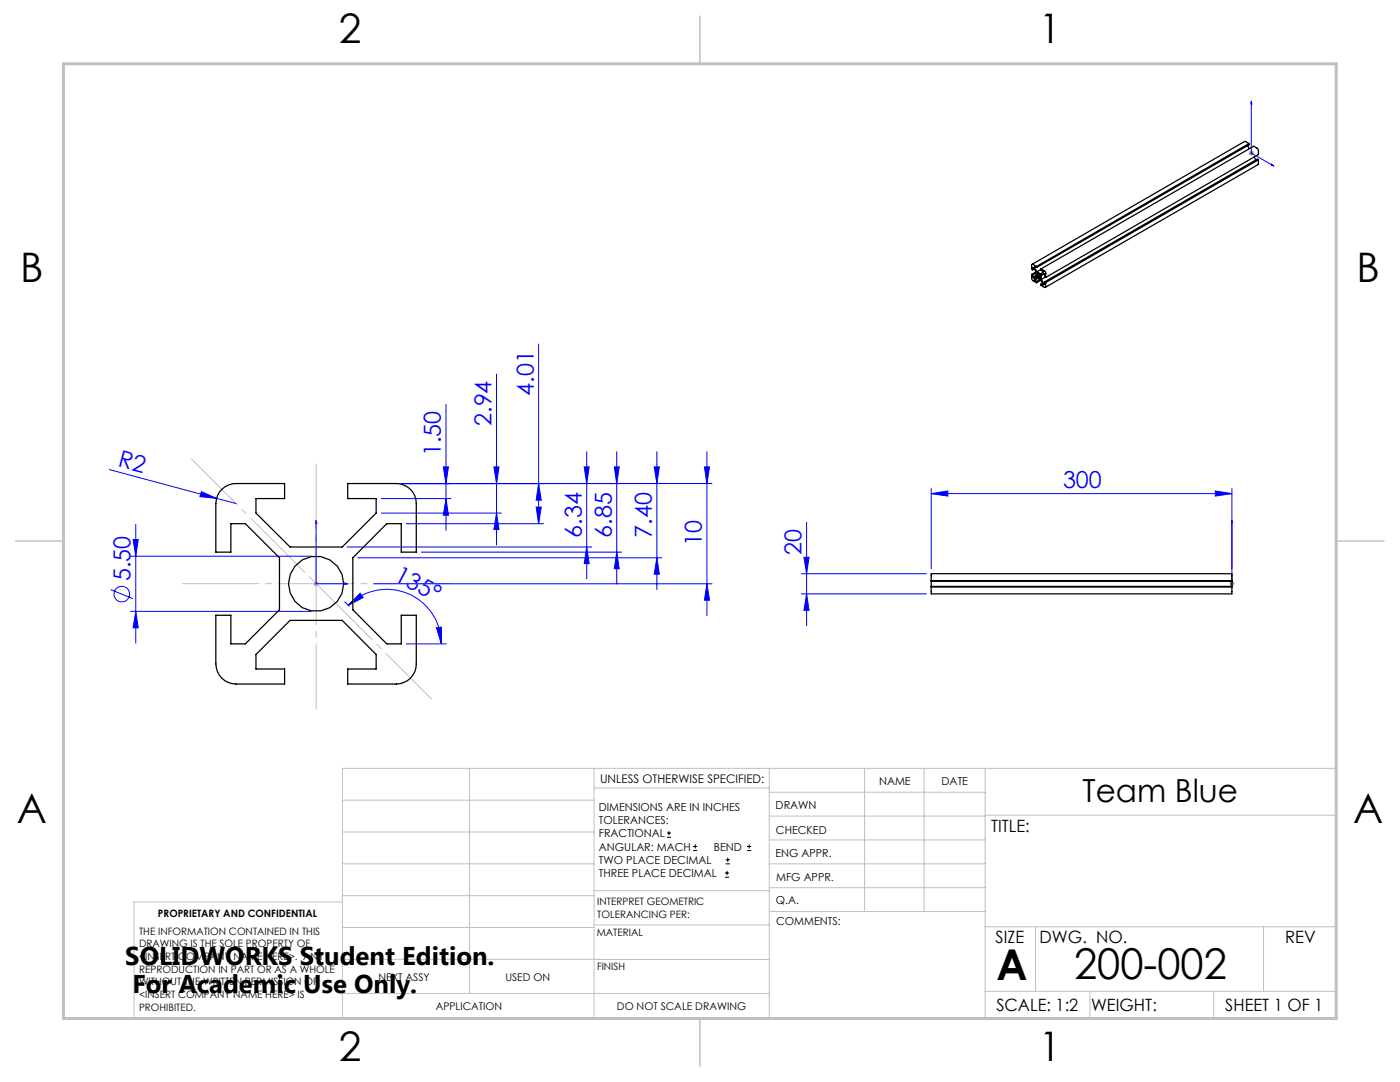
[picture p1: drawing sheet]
<svg xmlns="http://www.w3.org/2000/svg" width="279mm" height="216mm" viewBox="0 0 279 216" stroke-linecap="round" stroke-linejoin="round" font-family="sans-serif">
<g fill="none" stroke="#00f" stroke-width=".2">
<path d="M249.7 20.2l.1 .6-.2-.2zM249.7 20.2v10.4l4.5 2.5M253.8 32.7l.4 .4-.4-.1zM99.1 74.6v34.1M107.5 68.7v35.8M21.8 93.7l21.4 5.7M40.2 98.1l3 1.3-3.3-.3zM43.2 99.4l3.9 1.1M76.1 99.5h13.9M80.1 96.5h62M88.5 93.2h1l-.5 3.3zM89 80.7v25.1"/>
<path d="M89 99.5l.5 3.3h-1zM98.6 93.2h1l-.5 3.3zM107.5 96.5l.5 3.3h-1zM116.6 93.2h1l-.5 3.3zM117.1 90.1v25.4M122.6 93.2h1l-.5 3.3zM123.1 90.1v26.4M130.6 93.2h1l-.5 3.3zM131.1 90.1v27.6M140.6 93.2h1l-.5 3.3zM141.1 90.1v32.7M185.8 98.5l3.4-.5v1z"/>
<path d="M185.8 97.5v16M185.8 98.5h60.1M242.5 98l3.4 .5-3.4 .5zM245.9 97.5v19M22.1 117.7l4.4 1.8M26.1 111h36M26.6 107.7h1l-.5 3.3zM27.1 104.6v23.7M63.1 103.8l.2 .6h-.4zM63.1 103.8v12.7h6.3M68.8 116.3l.6 .2-.6 .1zM69.3 109.1h48.8"/>
<path d="M71.4 111.3h60.7M71.9 118.4l.6 .8-3 1.6zM74.6 116.5h67.5M76.1 102.4h24M81.1 104.5h27.4M84.1 110.2h40M99.1 102.4l.5 3.3h-1zM107 101.2h1l-.5 3.3zM117.1 109.1l.5 3.4h-1zM123.1 110.2l.5 3.3h-1zM131.1 111.3l.5 3.3h-1zM141.1 116.5l.5 3.3h-1z"/>
<path d="M159.9 114.5h25M159.9 118.5h25M160.4 111.2h1.1l-.5 3.3zM161 104.2v20.6M161 118.5l.5 3.3h-1.1zM245.9 116.3v.3zM245.9 103.8v.6v-.6M245.9 116.5h.1M26.1 122h36M27.1 122l.5 3.3h-1zM68.8 120.1l.9 .9M69.5 120.8a10.9 10.9 0 0 1 11.9-2.4 10.9 10.9 0 0 1 6.7 10.1"/>
<path d="M81.1 128.5h8M87.1 125.3l1-.2v3.4z"/>
<circle cx="24.3" cy="118.5" r="1.55"/>
</g>
<g fill="none" stroke="#000" stroke-width=".2">
<path d="M133.1 167.1h.8M133.1 166.2h.8M133.5 165.8v.9M138.3 169.7h.8M138.3 168.9h.8M138.7 168.5v.8M144.7 175h.8M144.7 174.2h.8M144.8 172.4h.9M144.8 171.6h.9M145.1 173.8v.8M145.2 171.1v.9"/>
<path d="M149.1 169.7h.8M149.1 168.9h.8M149.5 168.5v.8"/>
</g>
<path d="M249.2 30.6h1M249.4 30.2l.7 .7M249.7 30.1v.9M250.1 30.2l-.7 .7M62.6 116.5h1M62.7 116.1l.7 .7M63.1 116v1M63.4 116.1l-.7 .7M245.4 116.5h.9M245.5 116.1l.7 .7M245.9 116v1M246.2 116.1l-.7 .7" fill="none" stroke="#808080" stroke-width=".2"/>
<path d="M38.2 91.6l47.9 47.9M63.1 141.4v-48.8" fill="none" stroke="#c0c0c0" stroke-width=".2" stroke-dasharray="15.2 1.3 1.3 1.3" stroke-dashoffset="2.3"/>
<path d="M35.5 116.5h55.3" fill="none" stroke="#c0c0c0" stroke-width=".2" stroke-dasharray="15.2 1.3 1.3 1.3" stroke-dashoffset="-1"/>
<g fill="none" stroke="#c0c0c0" stroke-width=".2">
<path d="M68.3 159.7h50.3M93.7 153.3v44.9M118.6 153.3v49.9M118.6 157.2h34.9M153.5 153.3v49.9M153.5 158.1h43.1M172.5 153.3v28.6M184.4 153.3v28.6M196.6 153.3v49.9M68.3 180h-41.6v23.2h240v-49.9h-198.4v49.9M68.3 178.7h50.3M68.3 172.4h50.3"/>
<path d="M68.3 166h50.3M118.6 177.7h35M153.5 167.6h43.1M153.5 162.8h43.1M153.5 172.4h43.1M153.5 177.1h43.1M196.6 162.7h70.1M68.3 198.2h85.2M68.3 191.4l85.2 .1M68.3 185.1h50.3M118.6 184.6h35M153.6 181.9h43"/>
<path d="M196.6 197.8h70.1M196.6 184.9h70.1M206.7 184.9v12.9M217.5 197.8v5.4M242.2 197.8v5.4M252.2 184.9v12.9"/>
</g>
<path d="M139.7 3.2v9.5M3.1 107.9h9.6M266.7 107.9h9.5M139.7 203.2v9.6" fill="none" stroke="#c0c0c0" stroke-width=".3"/>
<path d="M12.7 12.7h254v190.5h-254z" fill="none" stroke="#c0c0c0" stroke-width=".6"/>
<g fill="#00f">
<path d="M40.2 98.1l3 1.3-3.3-.3z"/>
<path d="M68.8 116.3l.6 .2-.6 .1zM63.1 103.8l.2 .6h-.4z"/>
<path d="M253.8 32.7l.4 .4-.4-.1zM249.7 20.2l.1 .6-.2-.2z"/>
<path d="M245.9 116.3v.3zM245.9 103.8v.6z"/>
<path d="M87.1 125.3l1-.2v3.4zM71.9 118.4l.6 .8-3 1.6z"/>
<path d="M185.8 98.5l3.4-.5v1zM242.5 98l3.4 .5-3.4 .5z"/>
<path d="M26.6 107.7h1l-.5 3.3zM27.1 122l.5 3.3h-1zM122.6 93.2h1l-.5 3.3zM123.1 110.2l.5 3.3h-1zM107.5 96.5l.5 3.3h-1zM107 101.2h1l-.5 3.3zM88.5 93.2h1l-.5 3.3zM89 99.5l.5 3.3h-1zM98.6 93.2h1l-.5 3.3zM99.1 102.4l.5 3.3h-1zM116.6 93.2h1l-.5 3.3zM117.1 109.1l.5 3.4h-1zM130.6 93.2h1l-.5 3.3zM131.1 111.3l.5 3.3h-1zM140.6 93.2h1l-.5 3.3zM141.1 116.5l.5 3.3h-1zM160.4 111.2h1.1l-.5 3.3zM161 118.5l.5 3.3h-1.1z"/>
</g>
<g fill="none" stroke="#000" stroke-width=".25">
<path d="M249 29.1l.3 .6M249.3 28.6l-.9-.4-42.4 24.5M249.3 28.6v.3l-42.4 24.5M249.3 28.6l-42.4 24.6M250.3 31.3l.3 .6M251.1 31.9v.9l-42.5 24.5M251.1 31.9l-42.4 24.5M251.1 31.9l-.2-.1-42.4 24.4M205.9 54.8v.8l.1 .3 .9 .5M205.9 54.8l.2 .1M206.1 53.8v-.4l.2 .1 .5 .8v.9l-.5 .3-.2-.2M206.1 54.9v.4"/>
<path d="M206.4 53.7l-.3 .1M206.4 56v-.3l.5-.3 .8 .4 .4 1.1-.3-.2M206.4 53.4l.5 .8M206.4 56l.5 .2M206.7 53.3l-.3 .1M206.8 54.3l-.9 .5M206.8 54.9l-.7 .4M206.8 54.5l-.7 .4M206.9 53.2l-.9-.5-.1 .1v.9l.2 .1M206.9 53.2v.2M206.9 56.2v.2M206.9 53.4l-.5-.2v.2"/>
<path d="M207 54.6a.57 .57 0 0 1 .6 .3 .57 .57 0 0 1-.1 .6 .68 .68 0 0 1-.5-.9zM207.1 54.5l-.1 .5 .4 .4 .2 .1M207.1 54.5l.2 .7 .4 .2-.4-.3zM207.2 55.5l-.8 .5M207.3 54.6l.1 .5 .3 .2M207.3 54.6l.4 .6M207.4 54.7l.3 .4M207.5 55.8l-.6 .4M207.7 55.9l-.8 .5M207.8 53.7l.8 .5 .1 1.2M207.8 53.7l42.4-24.5 .8 .5 .1 1.1-42.4 24.6M207.8 53.7v.2l.3 .3v.2l-.4 .2-.8-.4"/>
<path d="M207.8 53.8l-.9 .4M207.8 55.8l.5 .8M208.1 56.5l-.3 .2M208.5 56.2v.5l-.2-.1M208.5 56.2l.2 .2M208.5 56.5l-.2 .1M208.6 55.3l-.8 .5M208.7 56.4l-.1 1-.8-.5v-.2M208.7 55.4l-.2-.2v-.4l-.2-.2-.5 .3v.9M44.3 97.6a4.1 4.1 0 0 1 2.8-1.1h9.7v3h-5.7v2.9l6.8 6.7h10.4l6.8-6.7v-2.9h-5.7v-3h9.7a4 4 0 0 1 4 4v9.7h-3v-5.7h-2.9l-6.8 6.8v10.4l6.8 6.8h2.9v-5.7h3v9.7a4 4 0 0 1-4 4h-9.7v-3h5.7v-2.9l-6.8-6.8h-10.4l-6.8 6.8v2.9h5.7v3h-9.7a4 4 0 0 1-4-4v-9.7h3v5.7h2.9l6.8-6.8v-10.4l-6.8-6.8h-2.9v5.7h-3v-9.7a4.1 4.1 0 0 1 1.2-2.9zM185.8 114.5h60.1v4h-60.1zM185.8 115.9h60.1"/>
<path d="M185.8 117.1h60.1M185.8 116h60.1M185.8 117h60.1"/>
<circle cx="63.1" cy="116.5" r="5.5"/>
</g>
<g font-size="8.5">
<text x="198.9" y="195.5">A</text>
<text x="214.4" y="195.4">200-002</text>
</g>
<g font-size="8.1">
<text x="67.6" y="8.6">2</text>
<text x="207.3" y="8.6">1</text>
<text x="4" y="56.2">B</text>
<text x="270.7" y="56.2">B</text>
<text x="3.3" y="164.1">A</text>
<text x="270" y="164.1">A</text>
<text x="67.6" y="211.7">2</text>
<text x="207.3" y="211.7">1</text>
</g>
<text font-size="6.3" x="216" y="159.9">Team Blue</text>
<g font-size="5.1">
<text x="25" y="192.5">SOLIDWORKS Student Edition.</text>
<text x="26.4" y="198.1">For Academic Use Only.</text>
</g>
<g font-size="4.7" fill="#00f">
<text x="106.5" y="79" transform="rotate(-90 106.5 79)">4.01</text>
<text x="98.1" y="85" transform="rotate(-90 98.1 85)">2.94</text>
<text x="23.4" y="93.1" transform="rotate(15 23.4 93.1)">R2</text>
<text x="88" y="91" transform="rotate(-90 88 91)">1.50</text>
<text x="212.1" y="97.5">300</text>
<text x="116.1" y="107.3" transform="rotate(-90 116.1 107.3)">6.34</text>
<text x="122.1" y="107.3" transform="rotate(-90 122.1 107.3)">6.85</text>
<text x="130.1" y="107.3" transform="rotate(-90 130.1 107.3)">7.40</text>
<text x="140.1" y="108.9" transform="rotate(-90 140.1 108.9)">10</text>
<text x="160" y="110.7" transform="rotate(-90 160 110.7)">20</text>
<text x="26" y="116" transform="rotate(-90 26 116)">5.50</text>
<text x="78.5" y="115.7" transform="rotate(28 78.5 115.7)">135°</text>
</g>
<g font-size="3.4">
<text x="197.8" y="166">TITLE:</text>
<text x="198.7" y="188.1">SIZE</text>
<text x="207.5" y="188.1">DWG. NO.</text>
<text x="256.5" y="188.2">REV</text>
<text x="198.8" y="201.7">SCALE: 1:2</text>
<text x="217.7" y="201.8">WEIGHT:</text>
<text x="244.5" y="201.7">SHEET 1 OF 1</text>
</g>
<text font-size="2.4" x="119.8" y="156.2">UNLESS OTHERWISE SPECIFIED:</text>
<g font-size="2.2">
<text x="119.5" y="161.8">DIMENSIONS ARE IN INCHES</text>
<text x="154.8" y="161.4">DRAWN</text>
<text x="175.4" y="156.6">NAME</text>
<text x="187.9" y="156.7">DATE</text>
<text x="119.5" y="164.4">TOLERANCES:</text>
<text x="119.5" y="167.1">FRACTIONAL</text>
<text x="154.9" y="166.3">CHECKED</text>
<text x="119.5" y="169.7">ANGULAR: MACH</text>
<text x="119.5" y="172.4">TWO PLACE DECIMAL</text>
<text x="142.5" y="169.7">BEND</text>
<text x="154.8" y="171">ENG APPR.</text>
<text x="119.5" y="175">THREE PLACE DECIMAL</text>
<text x="154.9" y="175.7">MFG APPR.</text>
<text x="154.9" y="180.4">Q.A.</text>
<text x="154.9" y="184.6">COMMENTS:</text>
</g>
<g font-size="2.1">
<text x="75.5" y="195.7">NEXT ASSY</text>
<text x="100.9" y="195.7">USED ON</text>
<text x="86.9" y="201.5">APPLICATION</text>
<text x="123.1" y="201.6">DO NOT SCALE DRAWING</text>
</g>
<g font-size="2">
<text x="31.5" y="182.9">PROPRIETARY AND CONFIDENTIAL</text>
<text x="119.2" y="180.6">INTERPRET GEOMETRIC</text>
<text x="119.2" y="183.1">TOLERANCING PER:</text>
<text x="27.8" y="186.5">THE INFORMATION CONTAINED IN THIS</text>
<text x="27.8" y="189">DRAWING IS THE SOLE PROPERTY OF</text>
<text x="27.8" y="191.6">&lt;INSERT COMPANY NAME HERE&gt;. ANY</text>
<text x="119.1" y="186.7">MATERIAL</text>
<text x="27.8" y="194.1">REPRODUCTION IN PART OR AS A WHOLE</text>
<text x="27.8" y="196.6">WITHOUT THE WRITTEN PERMISSION OF</text>
<text x="119.1" y="193.5">FINISH</text>
<text x="27.8" y="199.1">&lt;INSERT COMPANY NAME HERE&gt; IS</text>
<text x="27.8" y="201.7">PROHIBITED.</text>
</g>
</svg>
